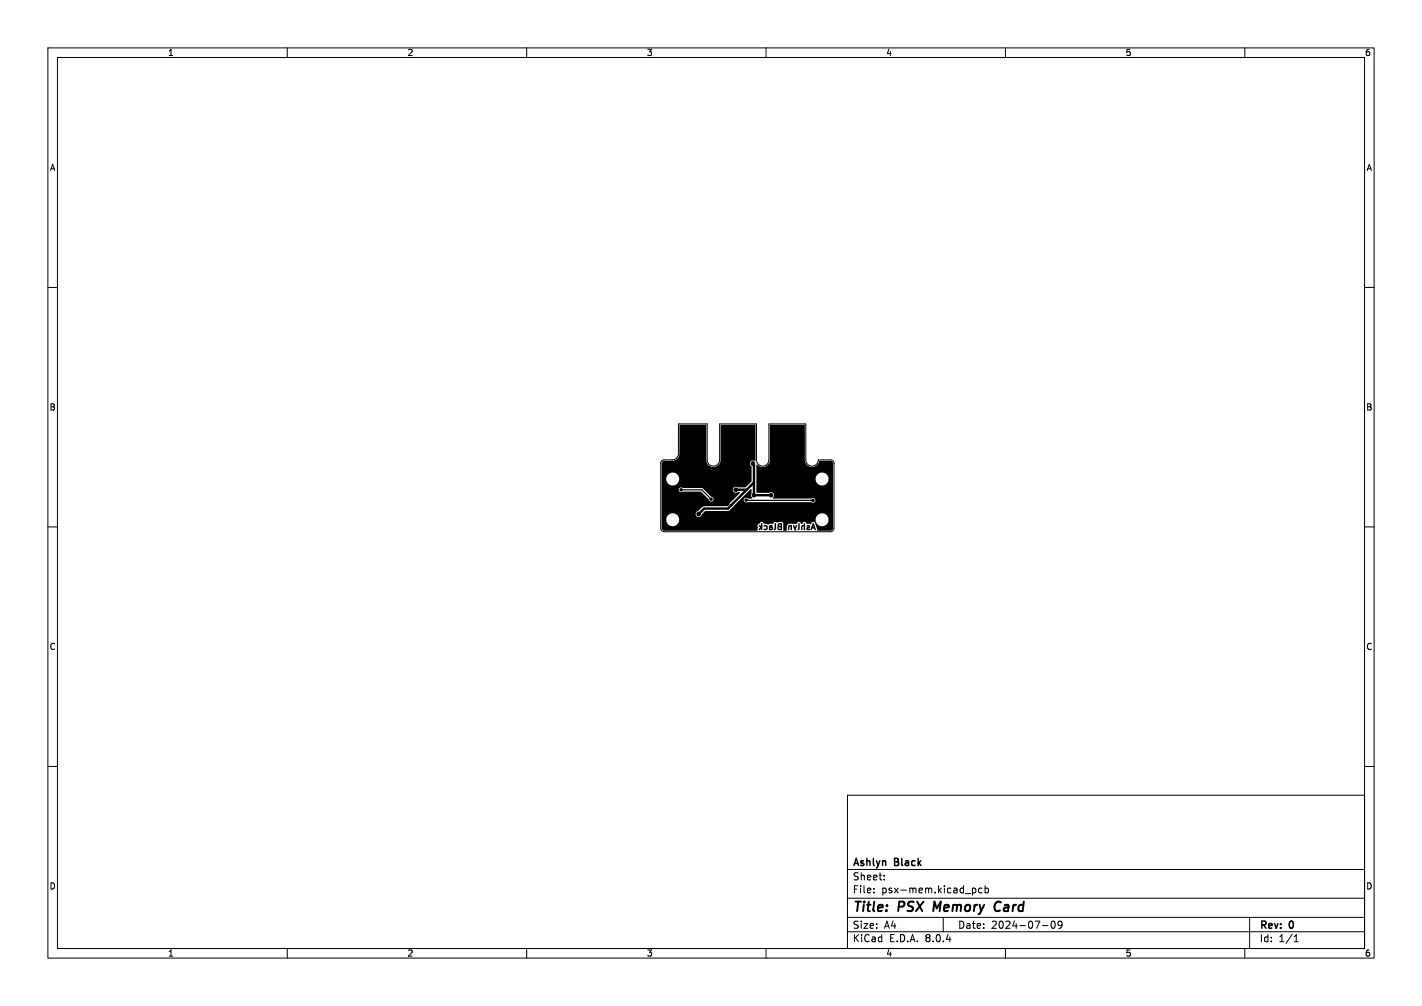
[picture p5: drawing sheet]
<svg xmlns="http://www.w3.org/2000/svg" width="297mm" height="210mm" viewBox="0 0 297 210" stroke-linecap="round" stroke-linejoin="round" font-family="sans-serif">
<g fill="none" stroke="#000" stroke-width=".21">
<path d="M10 10h277v190h-277zM12 12h273v186h-273zM60 10v2M110 10v2M160 10v2M210 10v2M260 10v2M10 60h2M285 60h2M141.7 88.5h6v7.5a1.3 1.3 0 0 0 1.3 1.3 1.3 1.3 0 0 0 1.3-1.3v-7.5h7.7v7.5a1.3 1.3 0 0 0 1.3 1.3 1.3 1.3 0 0 0 1.3-1.3v-7.5h7.7v7.5a1.3 1.3 0 0 0 1.3 1.3 1.3 1.3 0 0 0 1.3-1.3h2.6a.68 .68 0 0 1 .7 .7v13.5a.75 .75 0 0 1-.8 .8h-34.7a.75 .75 0 0 1-.7-.8v-13.5a.68 .68 0 0 1 .7-.7h1.7a1.3 1.3 0 0 0 1.3-1.3zM10 110h2M285 110h2"/>
<path d="M10 160h2M285 160h2M177 166h108v32h-108zM60 198v2M110 198v2M160 198v2M177 194.5h108M177 191.5h108M177 187.5h108M177 181.5h108M182.5 186.3v.1M182.5 185.5v.1"/>
<path d="M184.7 183.6v.1M184.7 182.8v.1M197 191.5v3M203.2 185.4h.3l.3 .3-.1 .6-.5 .1M205.1 185.5l-.4-.1-.3 .3 .1 .6h.6M205.7 185.5l.5-.1 .3 .3-.2 .6h-.6M205.7 184.9v1.5M210 198v2M217.7 193.2h1.2M219.7 192.4l.2-.1a.8 .8 0 0 1 .5 .7 .8 .8 0 0 1-.5 .8 1 1 0 0 1-.2-1.4zM221.8 192.9l-.3 .3h-.3l-.2-.3 .1-.5 .4-.1 .2 .1a.99 .99 0 0 1-.3 1.4h-.3M260 198v2"/>
<path d="M261 191.5v6.5M270.3 196.6h.9M270.3 195.5l.4-.4v1.5"/>
</g>
<path d="M195.2 188.2l-.3 2M208.7 188.2a1.07 1.07 0 0 0-1 .8 1.07 1.07 0 0 0 .6 1.2l.4-.1" fill="none" stroke="#000" stroke-width=".4"/>
<path d="M141.9 88.8h5.6v7.6a1.5 1.5 0 0 0 1.7 1.1 1.5 1.5 0 0 0 1.3-1.6v-7.1l7.2-.1 .1 .1v7.3l-.2 .1a.66 .66 0 0 0-.9 .3 .66 .66 0 0 0 .3 .9v3.1l-1.3 1.2-1.8-.1a.63 .63 0 0 0-.9 .7 .63 .63 0 0 0 1 .5l.4-.1 .2 .2-2.8 2.8h-4.8l-1.2 1a.63 .63 0 0 0-.5 .7 .63 .63 0 0 0 .7 .6 .63 .63 0 0 0 .6-.6l.7-.7 4.9-.1 4.6-4.5 .2 .1v.8a.77 .77 0 0 0 .1 1l-.8 .1a.52 .52 0 0 0-.7-.2 .52 .52 0 0 0-.2 .7 .52 .52 0 0 0 .7 .2l13.4 .1a.51 .51 0 0 0 .7-.1 .51 .51 0 0 0-.1-.7 .51 .51 0 0 0-.7 0h-7.9l-.1-.2a.63 .63 0 0 0 .1-.9 .63 .63 0 0 0-.8-.1h-2.7v-3h12.3v.2a1.35 1.35 0 0 0 2.1 1.1 1.35 1.35 0 0 0 0-2.4 1.35 1.35 0 0 0-2.1 1.1h-12.3l.1-2.9a1.57 1.57 0 0 0 1.7 .4 1.57 1.57 0 0 0 1-1.4v-7.2l.1-.1h7.1l.1 7.2a1.56 1.56 0 0 0 1.4 1.6 1.56 1.56 0 0 0 1.7-1.3h2.3a.49 .49 0 0 1 .5 .6v13.4l-.3 .5-3 .1-.5-1.6-.3-.3-.3 .1-.3 .5-.8-.1-.5-.5-.6 .5-.5-.5-.9 .5h-1.2l-.4 .4-.1 1h-.6l-.1-.1v-1.4l-.3-.3-.6-.1-.4 .2-.5-.2-.4 .5-.5-.1-.4 .2-.9-.2-.5-.4-.9 .6 .2 .7-.3 .6h-19.3a.55 .55 0 0 1-.6-.6v-1.8h.9a1.35 1.35 0 0 0 1.4 1.5 1.35 1.35 0 0 0 1.4-1.5h28.4v.2a1.35 1.35 0 0 0 2.1 1.1 1.35 1.35 0 0 0 0-2.4 1.35 1.35 0 0 0-2.1 1.1h-28.4l-.1-.2a1.35 1.35 0 0 0-1.4-1.1 1.35 1.35 0 0 0-1.3 1.3h-.9v-6.2h3.5l.1 .2a.54 .54 0 0 0 .8 .2h3.8l1.6 1.6a.52 .52 0 0 0 .5 .5 .52 .52 0 0 0 .5-.5 .52 .52 0 0 0-.5-.5l-1.8-1.8h-4.1a.53 .53 0 0 0-.5-.1 .53 .53 0 0 0-.4 .4h-3.5v-2.3h.9v.2a1.35 1.35 0 0 0 2.1 1.1 1.35 1.35 0 0 0 0-2.4 1.35 1.35 0 0 0-2.1 1.1h-.9v-3.2a.49 .49 0 0 1 .6-.5h1.6a1.49 1.49 0 0 0 1.5-1.5zM158.5 109.6l.4 .2v-.5h.3v1.4l-.2-.1-.1-.2-.2 .3-.2-.1 .3-.5-.3-.3zM159.5 109.7l.5-.1 .3 .2 .1 .5-.2 .3-.5 .1-.2-.1v-.2l.6-.1-.1-.4h-.5zM160.7 109.7l.5-.1 .2 .1-.1 .2h-.4l.5 .2 .1 .3-.1 .2h-.8v-.4h.3v.2l.3-.1-.6-.1zM161.8 109.2l.3 .1v1.1l-.4 .3-.1-.2 .2-.2zM162.5 109.3l.3-.1 .5 .1v1.4h-.6l-.3-.2-.1-.2 .7 .1v-.3l-.7 .2 .2-.4-.1-.3 .6 .2v-.3l-.6 .1zM164.7 109.7h.7v1l-.3-.1v-.7l-.2 .1v.6h-.3zM165.6 109.6h.3l.1 .5 .2-.5 .3 .1-.3 .8 .2 .3h-.4zM166.8 109.2l.2 .1v1.1l-.3 .3-.2-.2 .2-.2zM167.4 109.7l.5-.1v-.4l.2 .1v1.4l-.2-.1-.1-.7h-.2v.7h-.3zM168.5 109.7l.4-.1 .2 .1v.5l-.4 .1h.4l.1 .3-.5 .1-.2-.1v-.5l.4-.2h-.4zM169.7 109.2l.3 .1 .4 1.2-.1 .2-.3-.4h-.3l-.2 .4-.2-.1 .1-.6h.5v-.2l-.1 .2h-.4z" fill="#000"/>
<g fill="#000" stroke="#000" stroke-width=".21">
<circle cx="154.9" cy="96.8" r=".37"/>
<circle cx="157.2" cy="96.8" r=".37"/>
<circle cx="142.2" cy="102.3" r=".25"/>
<circle cx="145.9" cy="107.3" r=".38"/>
<circle cx="148.5" cy="104.2" r=".25"/>
<circle cx="151.1" cy="107.2" r=".37"/>
<circle cx="151.9" cy="105.2" r=".37"/>
<circle cx="151.9" cy="101.3" r=".37"/>
<circle cx="153.7" cy="102.2" r=".37"/>
<circle cx="155.8" cy="104.4" r=".25"/>
<circle cx="157.5" cy="103.4" r=".37"/>
<circle cx="158" cy="109" r=".37"/>
<circle cx="161" cy="103.4" r=".37"/>
<circle cx="169.8" cy="104.5" r=".25"/>
</g>
<path d="M142.2 102.2h4.4l1.9 2M155.8 104.4l14 .1" fill="none" stroke="#000" stroke-width=".25"/>
<path d="M154.9 96.8v1.5l-3 3.1M157.2 96.8l.3 .2v6.4h3.5M151.1 107.2v.7l1 1.1h5.9M151.9 101.3v3.9M152.8 105.4h.1M153.7 102.2h2.3M157.5 100.7l-5.5 5.5h-4.9l-1.2 1.1" fill="none" stroke="#000" stroke-width=".5"/>
<g font-size="2.8">
<text x="178" y="190.9">Title:</text>
<text x="187.7" y="190.9">PSX</text>
<text x="195.8" y="190.9">Memory</text>
<text x="209.4" y="190.9">Card</text>
</g>
<g font-size="2.1">
<text x="178" y="184">Sheet:</text>
<text x="178" y="181.2">Ashlyn</text>
<text x="186.9" y="181.2">Black</text>
<text x="178" y="186.7">File:</text>
<text x="184.1" y="186.7">psx-mem.kicad_pcb</text>
<text x="178" y="196.9">KiCad</text>
<text x="178" y="194.1">Size:</text>
<text x="184.7" y="194.1">A4</text>
<text x="185.7" y="196.9">E.D.A.</text>
<text x="193.3" y="196.9">8.0.4</text>
<text x="200" y="194.1">Date:</text>
<text x="207" y="194.1">2024-07-09</text>
<text x="263" y="194.3">Rev:</text>
<text x="263" y="196.9">Id:</text>
<text x="267.1" y="196.9">1/1</text>
<text x="269.4" y="194.3">0</text>
</g>
<g font-size="1.8">
<text x="35" y="11.9">1</text>
<text x="85" y="11.9">2</text>
<text x="135" y="11.9">3</text>
<text x="185" y="11.9">4</text>
<text x="235" y="11.9">5</text>
<text x="285" y="11.9">6</text>
<text x="10.3" y="35.9">A</text>
<text x="285.4" y="35.9">A</text>
<text x="10.3" y="85.9">B</text>
<text x="285.3" y="85.9">B</text>
<text x="10.3" y="135.9">C</text>
<text x="285.3" y="135.9">C</text>
<text x="10.3" y="185.9">D</text>
<text x="285.3" y="185.9">D</text>
<text x="35" y="199.9">1</text>
<text x="85" y="199.9">2</text>
<text x="135" y="199.9">3</text>
<text x="185" y="199.9">4</text>
<text x="235" y="199.9">5</text>
<text x="285" y="199.9">6</text>
</g>
</svg>
